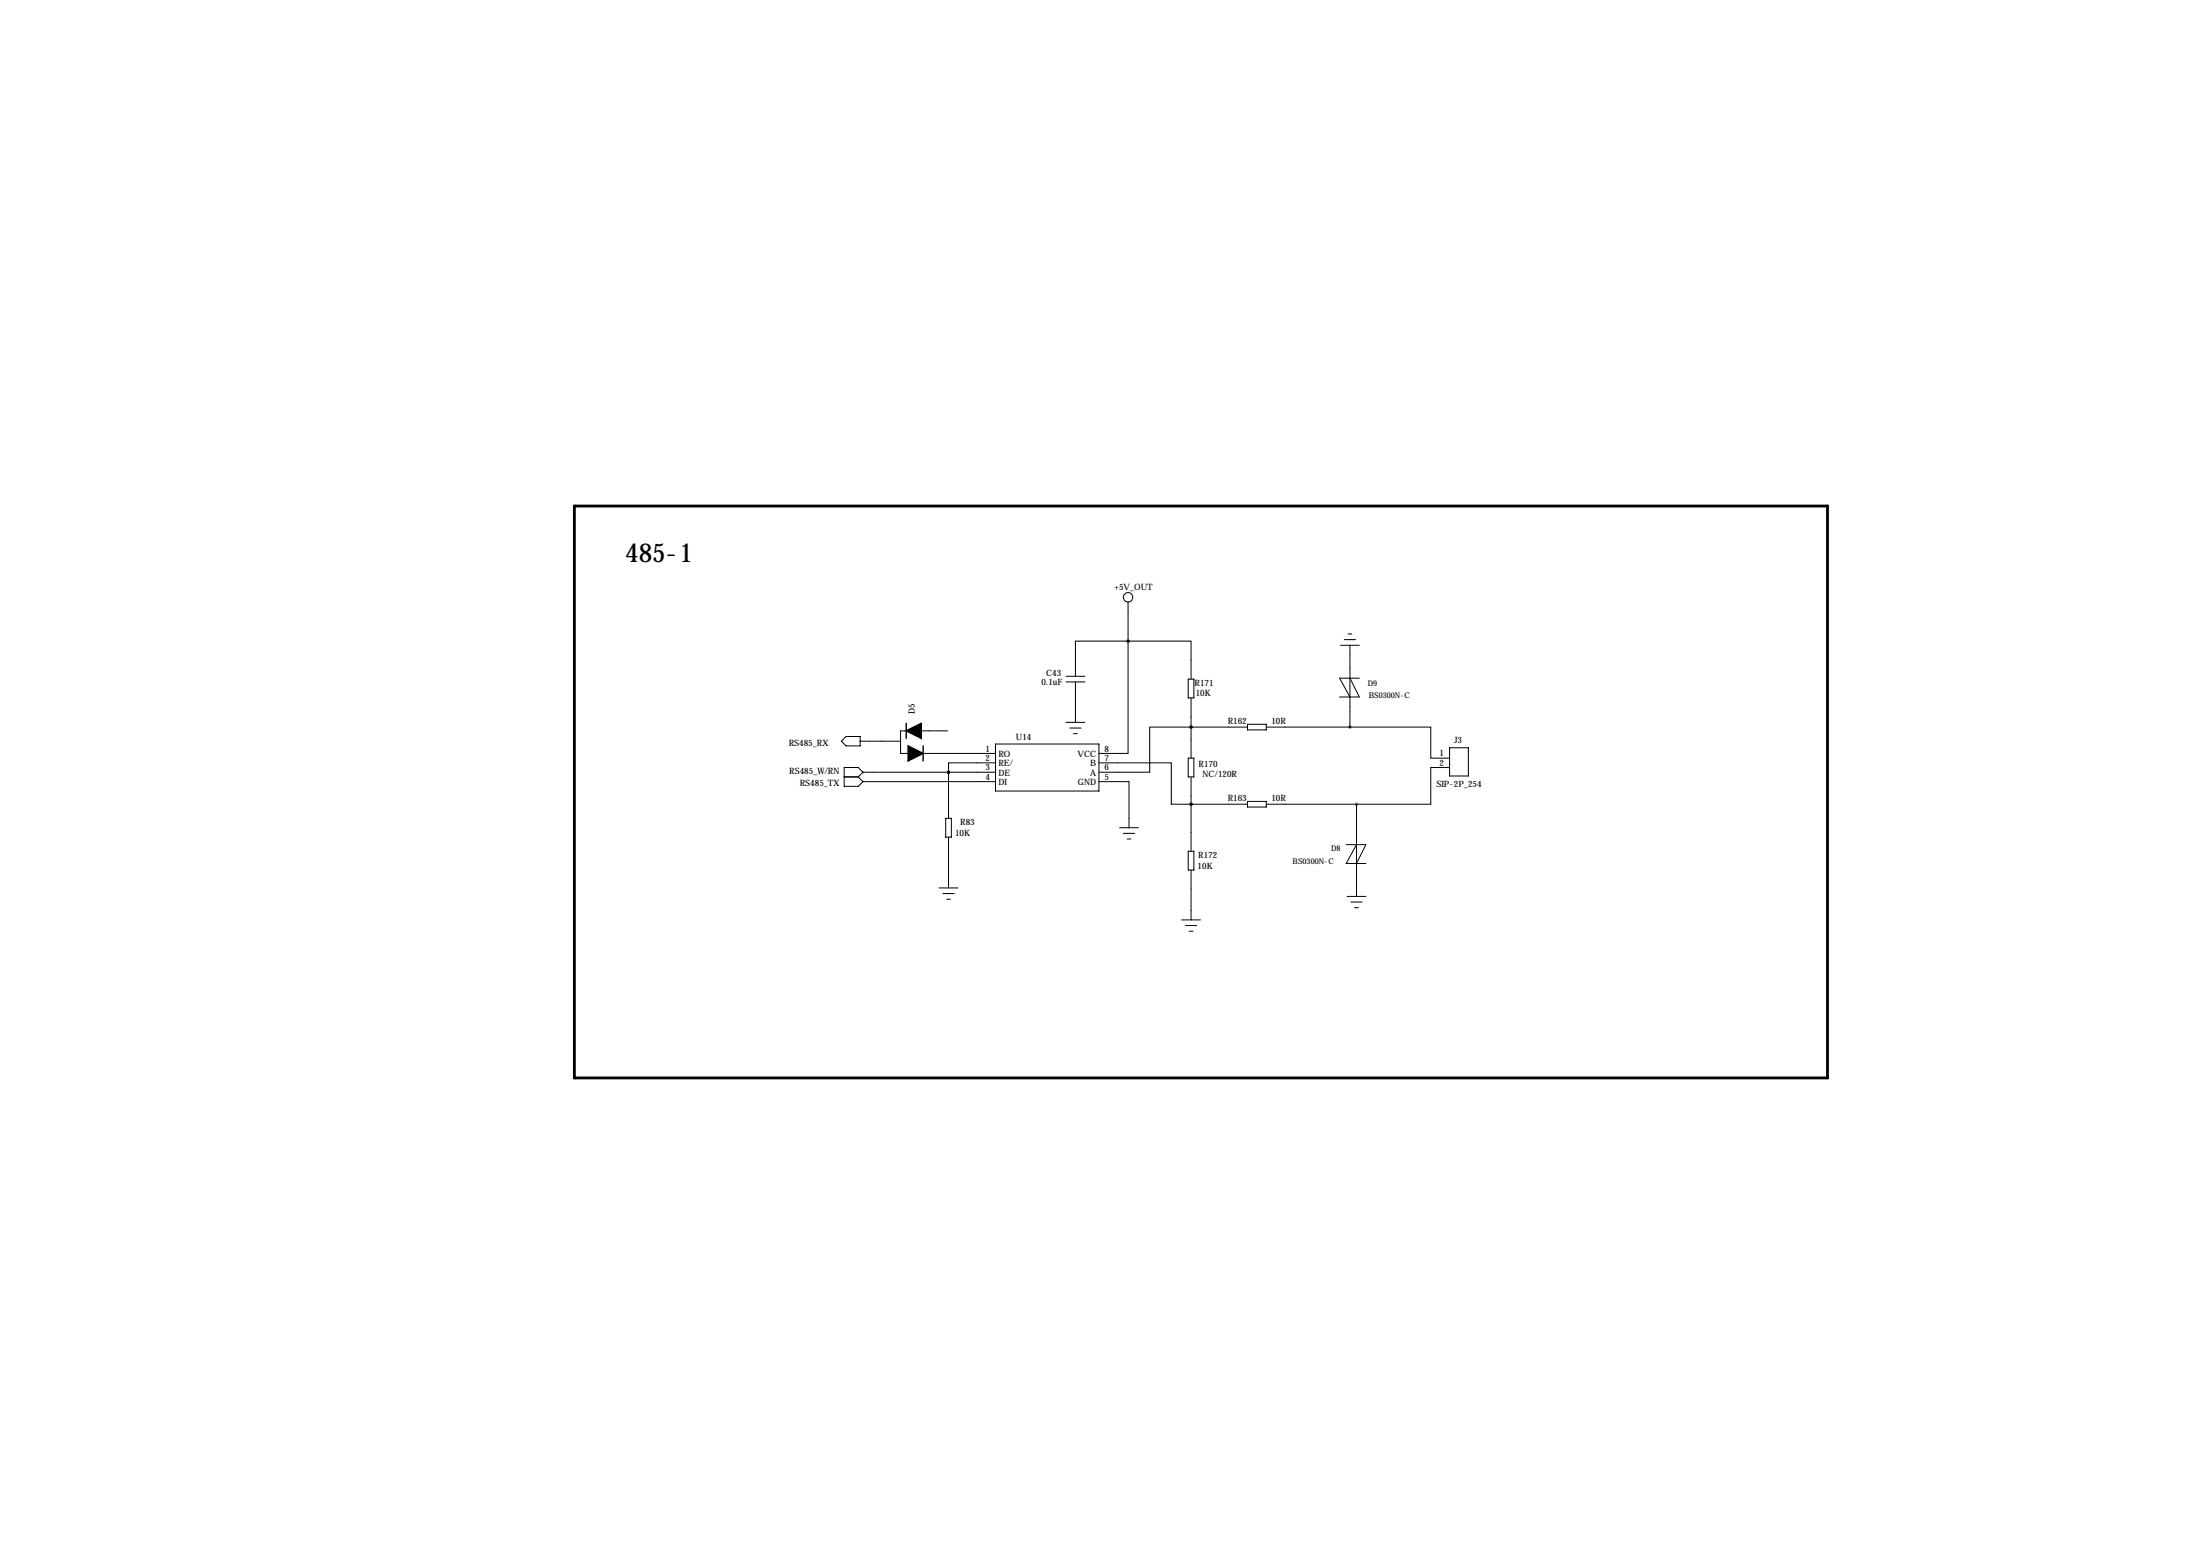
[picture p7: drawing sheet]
<svg xmlns="http://www.w3.org/2000/svg" width="594mm" height="419mm" viewBox="0 0 594 419" stroke-linecap="round" stroke-linejoin="round" font-family="sans-serif">
<path d="M155.2 136.7h338.6v154.4h-338.6z" fill="none" stroke="#000" stroke-width=".76"/>
<g fill="none" stroke="#000" stroke-width=".27">
<path d="M304.8 173.1v30.4h-7.9M304.8 173.1h-14.2v9.5M304.8 173.1h.1M304.8 173.1h17v10.3M304.8 162.6v10.5M362.2 174.2h5.1M363.2 172.7h3.1M364.2 171.2h1.1M364.7 174.2v22.1M244.9 197.4h-1.6v6.1h2.1M248.9 197.4h7.1M288 182.6h5.1"/>
<path d="M288 184.1h5.1M288 195.1h5.1M289.1 196.6h3M290.1 198.1h1M290.6 184.1v11M321.1 183.4h1.5v5.1h-1.5zM321.8 196.3h.1M321.8 196.3h-11.2v12.2h-13.7M321.8 196.3h15.3M321.8 188.5v16.2M337.1 195.6h5v1.5h-5zM342.1 196.3h22.6"/>
<path d="M364.7 196.3h21.9v8.4h5.1M364.7 183.1l2.6 5.1h-5.4M367.3 183.1h-5.4l2.8 5.1M227.3 200.2l1.3-1.3h3.8v2.5h-3.8zM228.1 209.8h3.8M231.9 209.8l1.3 1.3M232.4 200.2h10.9M233.2 208.5l-1.3-1.2h-3.8v5h3.8l1.3-1.2M233.2 208.5h35.8M233.2 211.1h35.8M233.2 208.5l-1.3 1.3M249.4 203.5h19.6"/>
<path d="M256.3 208.5h.1M256.3 208.5v12.5M269 206h-12.7v2.5M269 200.9h27.9v12.7h-27.9zM296.9 206h19.6v11.2h5.3M296.9 211.1h8.2v12.4M321.1 204.7h1.5v5.1h-1.5zM321.8 217.2h.1M321.8 217.2h15.3M321.8 209.8v20.1M337.1 216.4h5v1.5h-5zM342.1 217.2h24.4"/>
<path d="M366.5 217.2v24.9M391.7 207.3h-5.1v9.9h-20.1M391.7 201.9h5v7.6h-5zM253.7 239.8h5.1M255.5 221h1.5v5.1h-1.5zM256.3 226.1v13.7M302.5 223.5h5.1M303.5 225h3.1M304.5 226.6h1.1M321.1 229.9h1.5v5h-1.5zM321.8 234.9v13.5M363.7 228.1h5.4l-2.6 5.1"/>
<path d="M366.5 228.1l-2.8 5.1h5.4M254.8 241.3h3M255.8 242.8h1M319.3 248.4h5.1M320.3 249.9h3M321.3 251.5h1M364 242.1h5.1M365 243.6h3M366 245.1h1"/>
<circle cx="304.8" cy="161.3" r="1.27"/>
</g>
<path d="M244.9 195.3v4.1M249.4 201.4v4.1" fill="none" stroke="#000" stroke-width=".38"/>
<path d="M244.9 197.4l4-2.1v4.1zM245.4 201.4l4 2.1-4 2z" fill="#000" stroke="#000" stroke-width=".38"/>
<path d="M364.7 196.3a.05 .05 0 0 0 .1 0 .05 .05 0 0 0-.1 0z" fill="#000" stroke="#000" stroke-width=".76"/>
<text font-size="7.1" x="168.9" y="151.9">485-1</text>
<g font-size="2.4">
<text x="301.2" y="159.3">+5V_OUT</text>
<text x="281.4" y="185">0.1uF</text>
<text x="282.7" y="182.6">C43</text>
<text x="322.8" y="185.2">R171</text>
<text x="323.1" y="188">10K</text>
<text x="247.1" y="192.7" transform="rotate(-90 247.1 192.7)">D5</text>
<text x="331.7" y="195.6">R162</text>
<text x="343.5" y="195.6">10R</text>
<text x="213.1" y="201.4">RS485_RX</text>
<text x="266.2" y="202.9">1</text>
<text x="274.5" y="199.9">U14</text>
<text x="298.5" y="202.9">8</text>
<text x="392.9" y="200.7">J3</text>
<text x="213.2" y="209">RS485_W/RN</text>
<text x="266.2" y="205.5">2</text>
<text x="266.2" y="208">3</text>
<text x="269.7" y="204.4">RO</text>
<text x="269.7" y="206.9">RE/</text>
<text x="269.7" y="209.5">DE</text>
<text x="291.1" y="204.4">VCC</text>
<text x="294.5" y="206.9">B</text>
<text x="294.5" y="209.5">A</text>
<text x="298.5" y="205.5">7</text>
<text x="298.5" y="208">6</text>
<text x="323.9" y="207">R170</text>
<text x="324.9" y="209.8">NC/120R</text>
<text x="388.9" y="204.2">1</text>
<text x="388.9" y="206.8">2</text>
<text x="216.1" y="212.3">RS485_TX</text>
<text x="266.2" y="210.6">4</text>
<text x="269.7" y="212">DI</text>
<text x="291.3" y="212">GND</text>
<text x="298.5" y="210.6">5</text>
<text x="388.1" y="212.4">SIP-2P_254</text>
<text x="331.7" y="216.4">R163</text>
<text x="343.5" y="216.4">10R</text>
<text x="258.1" y="225.8">10K</text>
<text x="259.5" y="222.8">R83</text>
<text x="323.8" y="231.6">R172</text>
<text x="323.6" y="234.7">10K</text>
</g>
<g font-size="2.1">
<text x="369.6" y="185.3">D9</text>
<text x="369.8" y="188.4">BS0300N-C</text>
<text x="349.3" y="233.4">BS0300N-C</text>
<text x="359.7" y="229.9">D8</text>
</g>
</svg>
